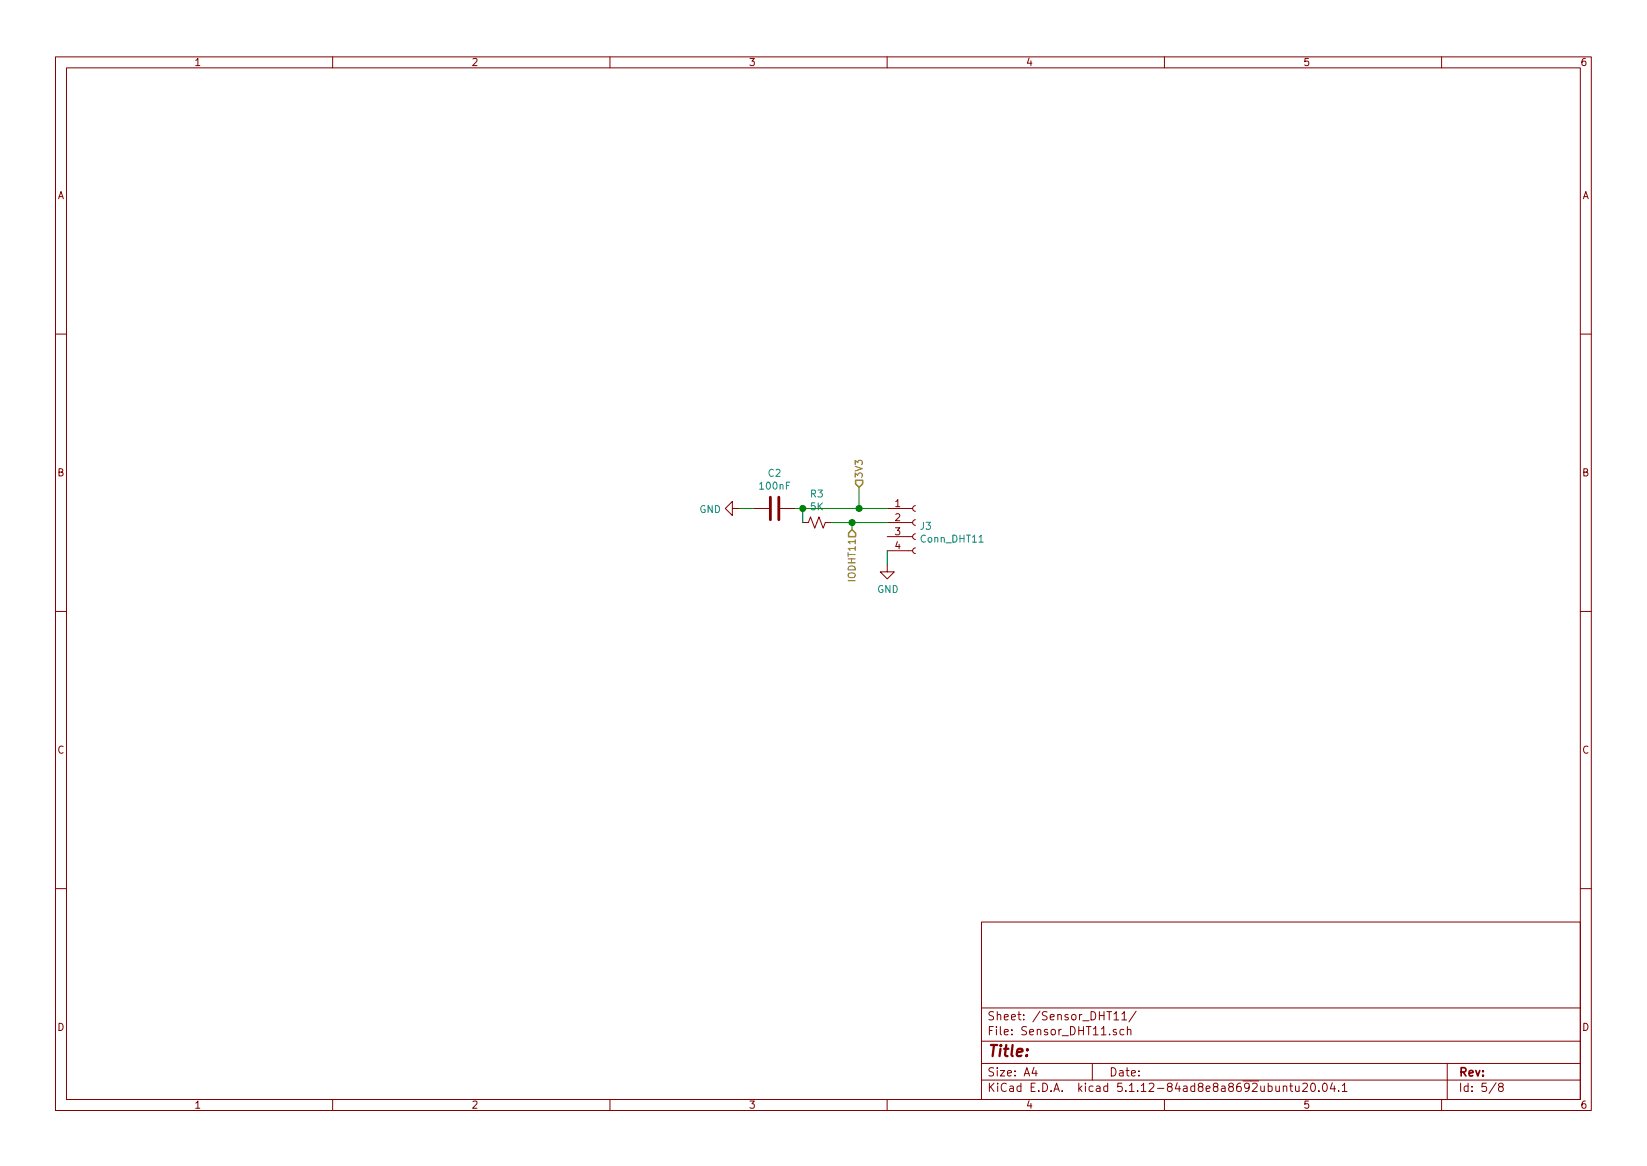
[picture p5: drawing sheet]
<svg xmlns="http://www.w3.org/2000/svg" width="297mm" height="210mm" viewBox="0 0 297 210" stroke-linecap="round" stroke-linejoin="round" font-family="sans-serif">
<g fill="none" stroke="#840000" stroke-width=".18">
<path d="M10 10.3h277v189.9h-277zM12 12.2h273v186.1h-273zM60 10.3v1.9M110 10.3v1.9M160 10.3v1.9M210 10.3v1.9M260 10.3v1.9M10 60.2h2M285 60.2h2M132.1 91.7v-1.3l-1.3 1.3 1.3 1.3v-1.3h1.2M135.9 91.7h2.8M140.7 91.7h2.8"/>
<path d="M144.8 94.2h1l.4-1 .7 2 .8-2 .8 2 .3-1h1.1M160 99.3h4.6M160 96.8h4.6M160 94.2h4.6M160 91.7h4.6M165.1 98.8l-.3 .1-.2 .3 .1 .4 .4 .2M165.1 96.3l-.3 .1-.2 .3 .1 .4 .4 .2M165.1 93.7l-.3 .1-.2 .4 .1 .3 .4 .2M165.1 91.2l-.3 .1-.2 .3 .1 .4 .4 .2M10 110.3h2M160 101.8v1.3h1.3l-1.3 1.3-1.3-1.3h1.3M285 110.3h2"/>
<path d="M10 160.2h2M177 166.3h108v32h-108zM285 160.2h2M60 198.3v1.9M110 198.3v1.9M160 198.3v1.9M177 194.8h108M177 191.8h108M177 187.8h108M177 181.8h108M186.5 192.5l-.4 1h1M186.8 193v1"/>
<path d="M197 191.8v3M200.9 182.8l.4-.4v1.5M200.9 183.9h.9M201.3 185.7l-.3-.1-.2 .2v.2l.5 .2v.3h-.5M202.3 182.8l.5-.4v1.5M202.3 183.9h.9M202.7 185.7l-.4-.1-.3 .3 .1 .6h.6M203.3 185.7l.3-.1 .3 .1 .1 .9M203.3 185.1v1.5M204.9 182.3l-1.3 2M210 198.3v1.9M231.4 196l.2-.2 .4 .1 .1 .9"/>
<path d="M231.4 195.8v1M232.6 195.8h.5M232.8 195.3v1.3l.3 .2M233.7 195.8v.8a.37 .37 0 0 0 .6 .1M234.3 195.8v1M234.9 195.5l.3-.2h.3l.2 .2 .1 .3-.1 .2-.8 .8h.9M236.5 195.5l.2-.2a.8 .8 0 0 1 .6 .8 .8 .8 0 0 1-.6 .7l-.2-.1-.1-.4zM237.9 196.7v.1M238.7 195.5l.2-.2a.8 .8 0 0 1 .5 .8 .8 .8 0 0 1-.5 .7l-.2-.1-.2-.4zM240.3 195.2l-.4 1.1h1M240.6 195.8v1M241.4 196.7v.1"/>
<path d="M242.1 195.8l.4-.5v1.5M242.1 196.8h.8M260 198.3v1.9M261 191.8v6.5M269.8 195.2l-1.2 2M270.6 196l-.3-.2v-.2l.3-.3h.2l.3 .3-.1 .2-.6 .2-.1 .3v.4l.3 .1h.2l.3-.3v-.2l-.3-.3"/>
</g>
<path d="M176.6 97.8h.7" fill="none" stroke="#008484" stroke-width=".18"/>
<path d="M138.9 89.7v4M140.5 89.7v4" fill="none" stroke="#840000" stroke-width=".51"/>
<path d="M133.3 91.7h2.6M143.5 91.7h16.5M144.8 91.7v2.5M149.9 94.2h10.1M153.7 94.2v1.3M154.9 87.9v3.8M160 99.3v2.5" fill="none" stroke="#008400" stroke-width=".18"/>
<path d="M153.7 95.5l.6 .6v.7h-1.3v-.7zM154.3 86.6h1.3v.6l-.7 .7-.6-.7z" fill="none" stroke="#848400" stroke-width=".25"/>
<g fill="#008400" stroke="#008400" stroke-width=".25">
<circle cx="144.8" cy="91.7" r=".51"/>
<circle cx="154.9" cy="91.7" r=".51"/>
<circle cx="153.7" cy="94.2" r=".51"/>
</g>
<text font-size="2.8" fill="#840000" x="178" y="190.5">Title:</text>
<g font-size="2.1" fill="#840000">
<text x="178" y="184">Sheet: /Sensor_DHT11/</text>
<text x="178" y="186.7">File: Sensor_DHT11.sch</text>
<text x="178" y="196.9">KiCad E.D.A. kicad 5.1.12-84ad8e8a8692ubuntu20.04.1</text>
<text x="178" y="194.1">Size: A4</text>
<text x="200" y="194.1">Date:</text>
<text x="263" y="194.1">Rev:</text>
<text x="263" y="196.9">Id: 5/8</text>
</g>
<g font-size="1.8" fill="#840000">
<text x="35" y="11.9">1</text>
<text x="85" y="11.9">2</text>
<text x="135" y="11.9">3</text>
<text x="185" y="11.9">4</text>
<text x="235" y="11.9">5</text>
<text x="285" y="11.9">6</text>
<text x="10.4" y="35.9">A</text>
<text x="285.4" y="35.9">A</text>
<text x="10.4" y="85.9">B</text>
<text x="285.4" y="85.9">B</text>
<text x="161.4" y="91.4">1</text>
<text x="161.4" y="94">2</text>
<text x="161.4" y="96.5">3</text>
<text x="161.4" y="99.1">4</text>
<text x="10.4" y="135.9">C</text>
<text x="285.4" y="135.9">C</text>
<text x="10.4" y="185.9">D</text>
<text x="285.4" y="185.9">D</text>
<text x="35" y="199.9">1</text>
<text x="85" y="199.9">2</text>
<text x="135" y="199.9">3</text>
<text x="185" y="199.9">4</text>
<text x="235" y="199.9">5</text>
<text x="285" y="199.9">6</text>
</g>
<g font-size="1.8" fill="#008484">
<text x="137.2" y="88.3">100nF</text>
<text x="138.6" y="86">C2</text>
<text x="146.2" y="89.7">R3</text>
<text x="126.1" y="92.5">GND</text>
<text x="146.2" y="92">5K</text>
<text x="166" y="95.5">J3</text>
<text x="166.2" y="97.8">Conn_DHT11</text>
<text x="158.2" y="106.9">GND</text>
</g>
<g font-size="1.8" fill="#848400">
<text x="155.6" y="86.4" transform="rotate(-90 155.6 86.4)">3V3</text>
<text x="154.3" y="104.5" transform="rotate(-90 154.3 104.5)">IODHT11</text>
</g>
</svg>
